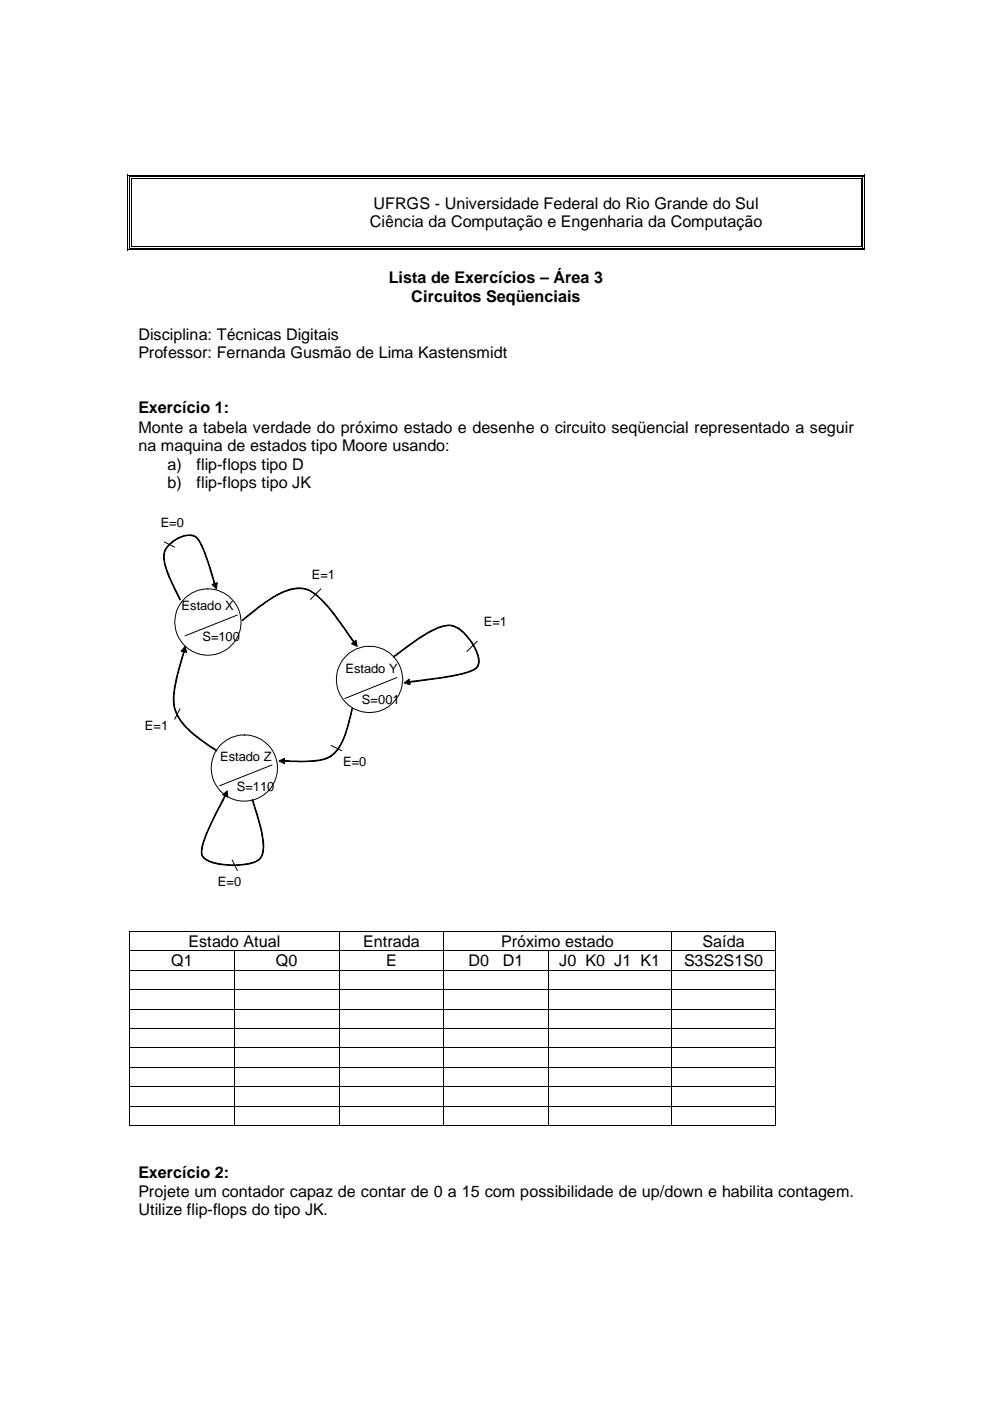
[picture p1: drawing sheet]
<svg xmlns="http://www.w3.org/2000/svg" width="210mm" height="297mm" viewBox="0 0 210 297" stroke-linecap="round" stroke-linejoin="round" font-family="sans-serif">
<g fill="#000">
<path d="M27.1 37.1h.1v.8h-.1zM27.1 37.1h.8v.1h-.8zM27.4 37.4h.2v.5h-.2zM27.4 37.4h.5v.2h-.5zM27.7 37.7h.2v.2h-.2zM57.1 37.1h.8v.1h-.8zM57.1 37.4h.8v.2h-.8zM57.1 37.7h.8v.2h-.8zM182.5 37.1h.8v.1h-.8zM182.5 37.4h.5v.2h-.5zM182.5 37.7h.2v.2h-.2zM182.8 37.4h.2v.5h-.2z"/>
<path d="M183.2 37.1h.1v.8h-.1zM27.1 52.8h.8v.2h-.8zM27.4 52.2h.2v.5h-.2zM27.4 52.5h.5v.2h-.5zM27.7 52.2h.2v.1h-.2zM56.9 52.2h.8v.1h-.8zM56.9 52.5h.8v.2h-.8zM182.5 52.8h.8v.2h-.8zM182.5 52.5h.5v.2h-.5zM182.5 52.2h.2v.1h-.2zM182.8 52.2h.2v.5h-.2zM183.2 52.2h.1v.8h-.1z"/>
</g>
<g fill="none" stroke="#000" stroke-width=".21">
<path d="M27.1 37.9v15.1M27.5 37.9v14.3M27.8 37.9v14.3M27.9 37.1h29.2M27.9 37.5h29.2M27.9 37.8h29.2M57.9 37.1h124.6M57.9 37.5h124.6M57.9 37.8h124.6M182.6 37.9v14.3M182.9 37.9v14.3M183.3 37.9v14.3"/>
<path d="M27.9 52.9h154.6M27.9 52.6h29.3M27.9 52.3h29.3M57.7 52.6h124.8M57.7 52.3h124.8"/>
</g>
<circle cx="44.1" cy="131.9" r="7" fill="#fff"/>
<circle cx="44.1" cy="131.9" r="7" fill="none" stroke="#000" stroke-width=".21"/>
<circle cx="78.3" cy="144.1" r="7" fill="#fff"/>
<g fill="none" stroke="#000" stroke-width=".21">
<path d="M34.8 114.9l2.2 1.1M68 124.9l-2.2 2.2M101.2 135.9l-2.2 2.2"/>
<circle cx="78.3" cy="144.1" r="7"/>
</g>
<g fill="#000" stroke="#000" stroke-width=".21">
<path d="M35.8 115.5a5.9 5.9 0 0 1 5.3-1.9 5 5 0 0 1 2.1 3l1.5 4.3 .9 3.1a46.3 46.3 0 0 0-3.5-9.3 1.94 1.94 0 0 0-1.6-1.1 6 6 0 0 0-5.6 3.6 8.5 8.5 0 0 0 1 4.9l2.3 5.1-1.5-3a13.7 13.7 0 0 1-2-6.4 3.2 3.2 0 0 1 1.1-2.3zM45 123.9l1.1-.4-.2 1.4z"/>
<path d="M51.3 131.5l.9-.8a34.6 34.6 0 0 1 8.1-5.4 6.1 6.1 0 0 1 6.4 .5 39.2 39.2 0 0 1 7.5 9l1 1.4-.1 .1a82.4 82.4 0 0 0-6.9-9l-.4-.4a5.9 5.9 0 0 0-7-1.6 28.3 28.3 0 0 0-8.5 5.6l-.8 .6zM74.5 136.5l1-.8 .2 1.3z"/>
<path d="M83.4 139.2l6.3-4.5a10.3 10.3 0 0 1 6-2.1l1.1 .4a11.2 11.2 0 0 1 4.2 4.9 3.7 3.7 0 0 1 .2 3.6l-.7 .5a24.6 24.6 0 0 1-8 1.9l-5.9 .8v-.2l.9-.1a61.2 61.2 0 0 0 12.4-2.2l.4-.2a2 2 0 0 0 1-2.7 10.9 10.9 0 0 0-4.5-6.2 4.2 4.2 0 0 0-4 .1 47.2 47.2 0 0 0-9.3 6.1zM85.7 144.8l1-.8 .3 1.2z"/>
</g>
<circle cx="51.8" cy="162.8" r="7" fill="#fff"/>
<g fill="none" stroke="#000" stroke-width=".21">
<path d="M50.3 130.4l-11.1 4.4M38.1 150.3l-1.1 2.2M70.2 158l2.2 1.1M84.2 143.7l-11.1 4.4M57.7 162.2l-11.1 4.4M27.4 197.5h137M27.5 197.5v4M49.2 182.3l1.1 2.3M71.9 197.5v4M94.1 197.5v4M142.3 197.5v4M164.5 197.5v4"/>
<path d="M27.4 201.6h137M27.4 205.7h137M27.4 209.8h137M27.4 214h137M27.4 218.1h137M27.5 201.7v3.9M27.5 205.8v3.9M27.5 209.9v4M27.5 214.1v3.9M27.5 218.2v3.9M49.7 201.7v3.9M49.7 205.8v3.9"/>
<path d="M49.7 209.9v4M49.7 214.1v3.9M49.7 218.2v3.9M71.9 201.7v3.9M71.9 205.8v3.9M71.9 209.9v4M71.9 214.1v3.9M71.9 218.2v3.9M94.1 201.7v3.9M94.1 205.8v3.9M94.1 209.9v4M94.1 214.1v3.9"/>
<path d="M94.1 218.2v3.9M116.3 201.7v3.9M116.3 205.8v3.9M116.3 209.9v4M116.3 214.1v3.9M116.3 218.2v3.9M142.3 201.7v3.9M142.3 205.8v3.9M142.3 209.9v4M142.3 214.1v3.9M142.3 218.2v3.9M164.5 201.7v3.9"/>
<path d="M164.5 205.8v3.9M164.5 209.9v4M164.5 214.1v3.9M164.5 218.2v3.9M27.4 222.2h137M27.4 226.3h137M27.4 230.4h137M27.4 234.5h137M27.4 238.7h22.2M27.5 222.3v3.9M27.5 226.4v3.9M27.5 230.5v4"/>
<path d="M27.5 234.6v4.2M49.7 222.3v3.9M49.7 226.4v3.9M49.7 230.5v4M49.7 234.6v4.2M49.8 238.7h22M71.9 222.3v3.9M71.9 226.4v3.9M71.9 230.5v4M71.9 234.6v4.2M72 238.7h22M94.1 222.3v3.9"/>
<path d="M94.1 226.4v3.9M94.1 230.5v4M94.1 234.6v4.2M94.1 238.7h22.1M116.3 222.3v3.9M116.3 226.4v3.9M116.3 230.5v4M116.3 234.6v4.2M116.3 238.7h25.9M142.3 222.3v3.9M142.3 226.4v3.9M142.3 230.5v4"/>
<path d="M142.3 234.6v4.2M142.4 238.7h22M164.5 222.3v3.9M164.5 226.4v3.9M164.5 230.5v4M164.5 234.6v4.2"/>
<circle cx="51.8" cy="162.8" r="7"/>
</g>
<g fill="#000" stroke="#000" stroke-width=".21">
<path d="M39 137.9l.1 .1-1.4 5.1a17.5 17.5 0 0 0-.6 7.2 13.2 13.2 0 0 0 5.3 6.3l3.6 2.5-.1 .1-1.5-.9a20.7 20.7 0 0 1-6.9-6.6l-.1-.4a9 9 0 0 1-.3-6.3zM39.2 137l.4 1.3-1.2-.2z"/>
<path d="M60.1 161.3a25.9 25.9 0 0 0 8.6-.4 7.1 7.1 0 0 0 4.3-4.8l1.6-5.9-.4 2.4a15.4 15.4 0 0 1-3 6.9 6 6 0 0 1-3.9 1.8l-3.7 .2-3.5-.1zM59.2 161.3l1.1-.5v1.1z"/>
<path d="M47.8 168.5l.1 .1-3.8 7.6a10.6 10.6 0 0 0-1.3 4.8 2.53 2.53 0 0 0 2.2 1.8l.9 .2a15.9 15.9 0 0 0 7.9-.2l.3-.1a2.65 2.65 0 0 0 1.7-2.7l-.1-1.7-.3-2.1-1.9-6.7 1 3a21.3 21.3 0 0 1 1.3 8.2 3.1 3.1 0 0 1-2.8 2.4 17 17 0 0 1-8-.2l-1.2-.5a2.04 2.04 0 0 1-1-2.5 42.5 42.5 0 0 1 4.2-9.9zM47.2 168.5l1-.8 .1 1.3z"/>
</g>
<path d="M27.4 197.4h.2v.1h-.2zM164.4 197.4h.2v.1h-.2zM164.4 201.5h.2v.2h-.2zM164.4 205.6h.2v.2h-.2zM164.4 209.7h.2v.2h-.2zM164.4 213.9h.2v.2h-.2zM164.4 218h.2v.2h-.2zM164.4 222.1h.2v.2h-.2zM164.4 226.2h.2v.2h-.2zM164.4 230.3h.2v.2h-.2zM164.4 234.5h.2v.1h-.2zM164.4 238.6h.2v.2h-.2z" fill="#000"/>
<g font-size="3.4">
<text x="79.2" y="44.3">UFRGS - Universidade Federal do Rio Grande do Sul</text>
<text x="78.4" y="48.2">Ciência da Computação e Engenharia da Computação</text>
<text x="82.4" y="60">Lista de Exercícios – Área 3</text>
<text x="87.2" y="64">Circuitos Seqüenciais</text>
<text x="29.3" y="72">Disciplina: Técnicas Digitais</text>
<text x="29.3" y="75.9">Professor: Fernanda Gusmão de Lima Kastensmidt</text>
<text x="29.3" y="87.6">Exercício 1:</text>
<text x="29.3" y="91.8">Monte a tabela verdade do próximo estado e desenhe o circuito seqüencial representado a seguir</text>
<text x="29.3" y="95.7">na maquina de estados tipo Moore usando:</text>
<text x="35.5" y="99.6">a)</text>
<text x="41.7" y="99.6">flip-flops tipo D</text>
<text x="35.5" y="103.6">b)</text>
<text x="41.7" y="103.6">flip-flops tipo JK</text>
<text x="40" y="200.7">Estado Atual</text>
<text x="77" y="200.7">Entrada</text>
<text x="106.3" y="200.7">Próximo estado</text>
<text x="148.9" y="200.7">Saída</text>
<text x="36.3" y="204.9">Q1</text>
<text x="58.5" y="204.9">Q0</text>
<text x="81.9" y="204.9">E</text>
<text x="99.3" y="204.9">D0</text>
<text x="106.6" y="204.9">D1</text>
<text x="118.6" y="204.9">J0 K0 J1 K1</text>
<text x="145" y="204.9">S3S2S1S0</text>
<text x="29.3" y="249.7">Exercício 2:</text>
<text x="29.3" y="253.8">Projete um contador capaz de contar de 0 a 15 com possibilidade de up/down e habilita contagem.</text>
<text x="29.3" y="257.7">Utilize flip-flops do tipo JK.</text>
</g>
<g font-size="2.7">
<text x="34.1" y="111.6">E=0</text>
<text x="66.1" y="122.7">E=1</text>
<text x="38.5" y="129.3">Estado X</text>
<text x="42.9" y="135.9">S=100</text>
<text x="102.6" y="132.6">E=1</text>
<text x="73.2" y="142.6">Estado Y</text>
<text x="76.8" y="149.2">S=001</text>
<text x="30.7" y="154.8">E=1</text>
<text x="46.7" y="161.4">Estado Z</text>
<text x="50.2" y="167.8">S=110</text>
<text x="72.8" y="162.5">E=0</text>
<text x="46.2" y="187.9">E=0</text>
</g>
</svg>
